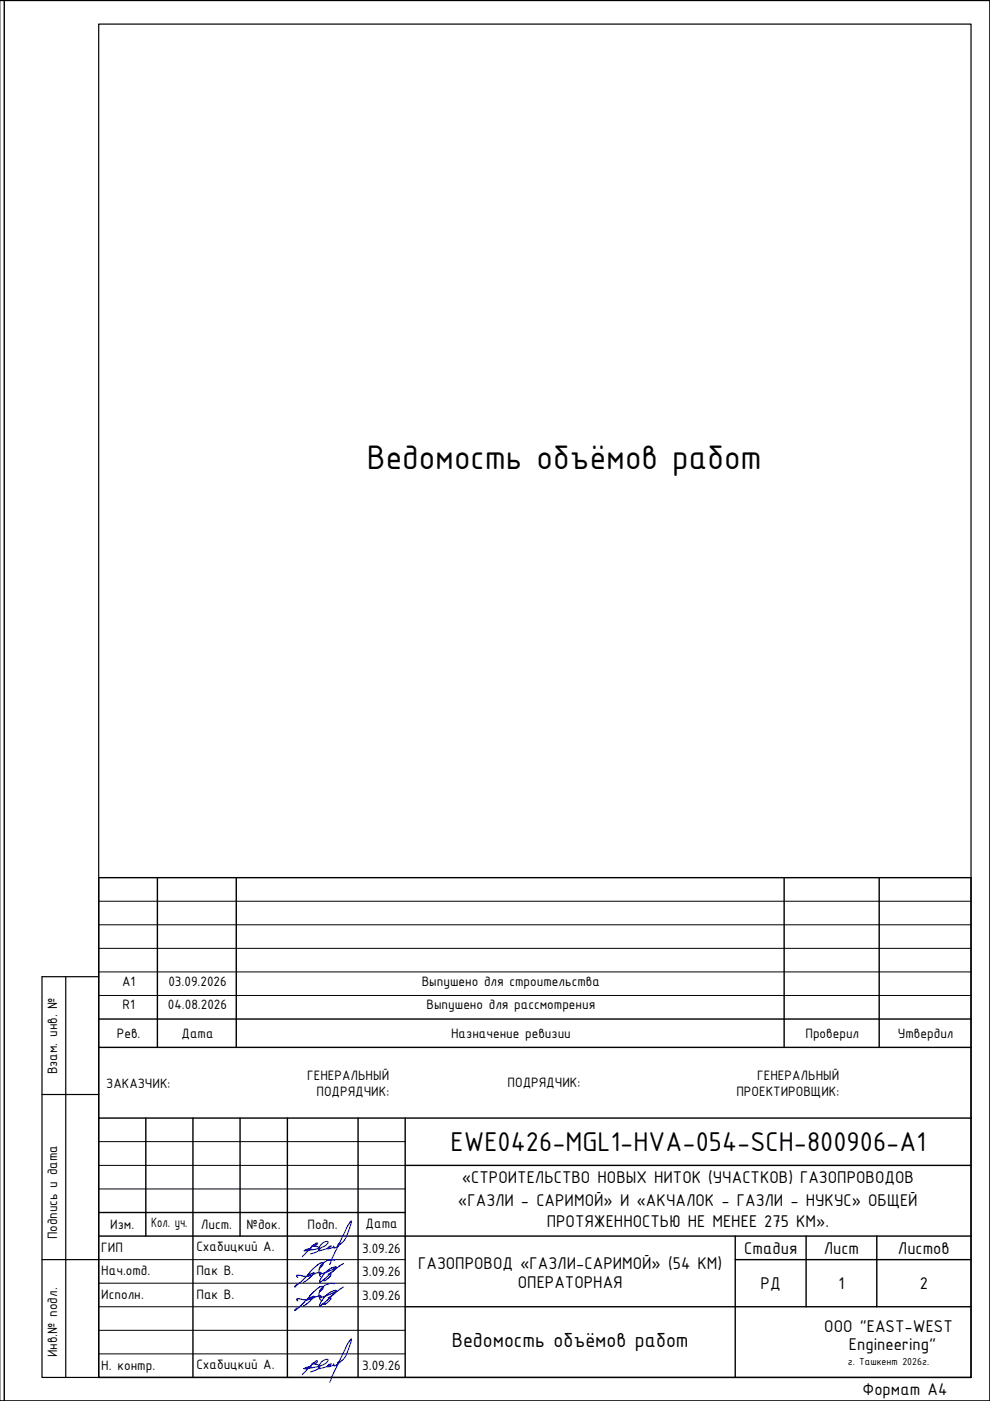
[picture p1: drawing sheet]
<svg xmlns="http://www.w3.org/2000/svg" width="210mm" height="297mm" viewBox="0 0 210 297" stroke-linecap="round" stroke-linejoin="round" font-family="sans-serif">
<!-- layer: 0 -->
<g fill="none" stroke="#000" stroke-width=".3">
<path d="M.9 .2v296.8M33.4 186.1v36M50.1 186.1v36M166.3 186.1v36M186.4 186.1v36M20.9 216.1h185M20.9 237.1h185v54.9h-185zM20.9 222.1v15M30.9 237.1v25M40.9 237.1v54.9M50.9 237.1v25M60.9 237.1v54.9"/>
<path d="M75.9 237.1v54.9M85.9 237.1v54.9M205.9 222.1h-185v-36h185v51M20.9 257.1h65M85.9 247.1h120M20.9 262.1h185M85.9 277.1h120M155.9 267.1h50M155.9 262.1v29.9M170.9 262.1v15M185.9 262.1v15"/>
</g>
<path d="M0 .1h209.9v296.9h-209.9M20.9 5.1h185v286.9h-185zM13.9 207.1v84.9M20.9 207.1h-12v84.9h12M8.9 232.1h12M8.9 267.1h12" fill="none" stroke="#000" stroke-width=".25"/>
<g fill="none" stroke="#000" stroke-width=".21">
<path d="M0 .1h209.9v296.9h-209.9zM20.9 196.1h185M20.9 191.1h185M20.9 211.1h185M20.9 206.1h185M20.9 201.1h185M20.9 247.1h65M20.9 252.1h65M20.9 242h65M20.9 277.1h65M20.9 267.1h65M20.9 272.1h65"/>
<path d="M20.9 282.1h65M20.9 287h65"/>
</g>
<path d="M65.8 265.8a2.34 2.34 0 0 0 2-1.1 1.81 1.81 0 0 0-1.6-.5v-.1l1-.2 .1-.3-.1-.1a7.8 7.8 0 0 0-2.5 2.3l-.6 .6M69.9 264.3v.2l-.4 .2-1.8 .5a.79 .79 0 0 1 .1-1 1.38 1.38 0 0 1 1.8-.9l-.1 .3a5.9 5.9 0 0 1-4.2 1.5l-.9 .1 .2-.1a1.68 1.68 0 0 1 1.5-.3M70.3 264.2a.7 .7 0 0 0-.9 .5l.8-.1 .6-.4v.4h.2l1.2-1-.6 .2v.2l.5-.2a2.78 2.78 0 0 0 1.3-1.4 9 9 0 0 0 1.1-3.5l-1 1.3-3.6 7.8M65.8 290.9a2.34 2.34 0 0 0 2-1.1 1.69 1.69 0 0 0-1.6-.6l1-.3 .1-.3-.1-.1-.3 .2-2.8 2.8M69.9 289.3h.1a4.6 4.6 0 0 1-2.4 .8 1.88 1.88 0 0 1 2-1.8l-.1 .3a6.2 6.2 0 0 1-4.2 1.5l-.9 .1 .9-.4h.8M70.3 289.2a.69 .69 0 0 0-.9 .6l.8-.2 .6-.4 .1 .4 .7-.4 .6-.5-.6 .1v.2l.9-.5a3.6 3.6 0 0 0 1.2-2l.8-2.6-1 1.3-3.6 7.9" fill="none" stroke="#003fff" stroke-width=".25"/>
<g fill="none" stroke="#00f" stroke-width=".25">
<path d="M62.5 272.9h.1M62.5 277.9h.1M62.9 275.6l.3-.2 2 .2M62.9 270.5l.2 .3M62.9 275.5l.2 .3M63 272.3l-.5 .6M63 277.3l-.5 .5M63.4 272.1l-.9 .7M63.5 277.1l-.9 .8M64.8 270.7l-1.4 1.4M64.8 275.7l-1.4 1.4M65.5 275.3l1-.5a5.8 5.8 0 0 1-2.2 2.1"/>
<path d="M65.8 269.7l-.9 1M65.8 274.7l-.9 1M66.1 270.5l-1 .9-.8 .5M66.5 269.8l.1 .1M66.5 269.8l-1 .5M66.6 269.9l-.5 .6M66.7 270a4.1 4.1 0 0 1-3.5 .4l-.3 .1M66.7 275l-1.5 .6M66.8 270l1.2-.2-.1 .3M67.8 271.7v.2M67.8 276.7v.2M68 270.1h.1"/>
<path d="M68 275.1h.1M68 268.4a2.1 2.1 0 0 0 0 2.3M68 273.4a2.1 2.1 0 0 0 0 2.3M68 274.8l-.1 .3M68 270.1h-.1M68 275.1h-.1M68 274.8l-1.2 .2M68.3 275.7l-.6 1M68.4 268.3l-.5 .5M68.5 267.8h-.1a3.6 3.6 0 0 0-2.4 1.6l-.3 .3M68.5 272.8h-.1a3.6 3.6 0 0 0-2.4 1.5l-.3 .4M68.5 267.8l-.1 .4"/>
<path d="M68.5 272.8l-.1 .4-.5 .6M68.5 271.4l-.8 .5M68.5 276.4l-.8 .5M68.6 271.3v.2h.4M68.6 276.3v.2h.4M69.6 270.2l.5 .1M69.6 275.2l.5 .1M70.1 275l-1.5 1.4M70.1 270.5l-1.2 1M70.1 275.5l-1.2 1M70.2 270.3l-.1 .2M70.2 275.2l-.1 .2"/>
<path d="M70.4 268.8a5.6 5.6 0 0 0-2.7 2.9M70.4 273.8l-1.2 .8-.9 1.1M70.4 273.8l.9-.1-.7 .9M70.6 269.5l-1 .7M70.6 274.5l-1 .7M70.9 267.2a2.79 2.79 0 0 0-2.9 1.2M70.9 272.2a2.79 2.79 0 0 0-2.9 1.2M70.9 268.9l-2.9 1.2M70.9 273.9l-2.9 1.2M71.3 268.7l-.7 .9M71.3 268.7l-.4-.1-.5 .2M72.8 267.9l-1.9 1.3-2.3 2.2"/>
<path d="M72.8 272.9l-1.4 1-1.3 1.1"/>
</g>
<text font-size="7.8" x="77.8" y="99.4">Ведомость объёмов работ</text>
<text font-size="6.2" x="95.5" y="244.1">EWE0426-MGL1-HVA-054-SCH-800906-A1</text>
<text font-size="4.7" x="95.8" y="285.6">Ведомость объёмов работ</text>
<g font-size="3.9">
<text x="97.9" y="250.8">«СТРОИТЕЛЬСТВО НОВЫХ НИТОК (УЧАСТКОВ) ГАЗОПРОВОДОВ</text>
<text x="97.1" y="255.7">«ГАЗЛИ - САРИМОЙ» И «АКЧАЛОК - ГАЗЛИ - НУКУС» ОБЩЕЙ</text>
<text x="115.9" y="260.3">ПРОТЯЖЕННОСТЬЮ НЕ МЕНЕЕ 275 КМ».</text>
<text x="88.7" y="269">ГАЗОПРОВОД «ГАЗЛИ-САРИМОЙ» (54 КМ)</text>
<text x="157.8" y="265.8">Стадия</text>
<text x="174.6" y="265.8">Лист</text>
<text x="190.4" y="265.8">Листов</text>
<text x="109.8" y="273.2">ОПЕРАТОРНАЯ</text>
<text x="161.3" y="273.3">РД</text>
<text x="177.8" y="273.3">1</text>
<text x="195" y="273.3">2</text>
<text x="174.8" y="282.3">OOO &quot;EAST-WEST</text>
<text x="180" y="286.3">Engineering&quot;</text>
<text x="182.9" y="295.8">Формат A4</text>
</g>
<g font-size="3.1">
<text x="25.9" y="209">A1</text>
<text x="35.7" y="209">03.09.2026</text>
<text x="89.4" y="209">Выпушено для строительства</text>
<text x="26" y="214">R1</text>
<text x="35.6" y="214">04.08.2026</text>
<text x="90.4" y="214">Выпушено для рассмотрения</text>
<text x="24.8" y="220">Рев.</text>
<text x="38.5" y="220">Дата</text>
<text x="95.6" y="220">Назначение ревизии</text>
<text x="170.8" y="220">Проверил</text>
<text x="190.4" y="220">Утвердил</text>
<text x="12.1" y="227.8" transform="rotate(-90 12.1 227.8)">Взам. инв. №</text>
<text x="22.5" y="230.6">ЗАКАЗЧИК:</text>
<text x="65.1" y="229">ГЕНЕРАЛЬНЫЙ</text>
<text x="67.1" y="232.4">ПОДРЯДЧИК:</text>
<text x="107.6" y="230.5">ПОДРЯДЧИК:</text>
<text x="156.1" y="232.4">ПРОЕКТИРОВЩИК:</text>
<text x="160.5" y="228.9">ГЕНЕРАЛЬНЫЙ</text>
<text x="12.1" y="262.8" transform="rotate(-90 12.1 262.8)">Подпись и дата</text>
<text x="23.4" y="260.5">Изм.</text>
<text x="32.1" y="260.3">Кол. уч.</text>
<text x="42.6" y="260.5">Лист.</text>
<text x="52.3" y="260.5">№док.</text>
<text x="65.2" y="260.5">Подп.</text>
<text x="77.5" y="260.4">Дата</text>
<text x="21.5" y="265.5">ГИП</text>
<text x="41.6" y="265.3">Схабицкий А.</text>
<text x="76.8" y="265.6">3.09.26</text>
<text x="21.5" y="270.4">Нач.отд.</text>
<text x="21.5" y="275.4">Исполн.</text>
<text x="41.6" y="270.3">Пак В.</text>
<text x="41.7" y="275.5">Пак В.</text>
<text x="76.8" y="270.6">3.09.26</text>
<text x="76.8" y="275.6">3.09.26</text>
<text x="12.1" y="287.8" transform="rotate(-90 12.1 287.8)">Инв.№ подл.</text>
<text x="21.5" y="290.5">Н. контр.</text>
<text x="41.6" y="290.3">Схабицкий А.</text>
<text x="76.8" y="290.6">3.09.26</text>
</g>
<text font-size="2.3" x="179.8" y="289.3">г. Ташкент 2026г.</text>
</svg>
